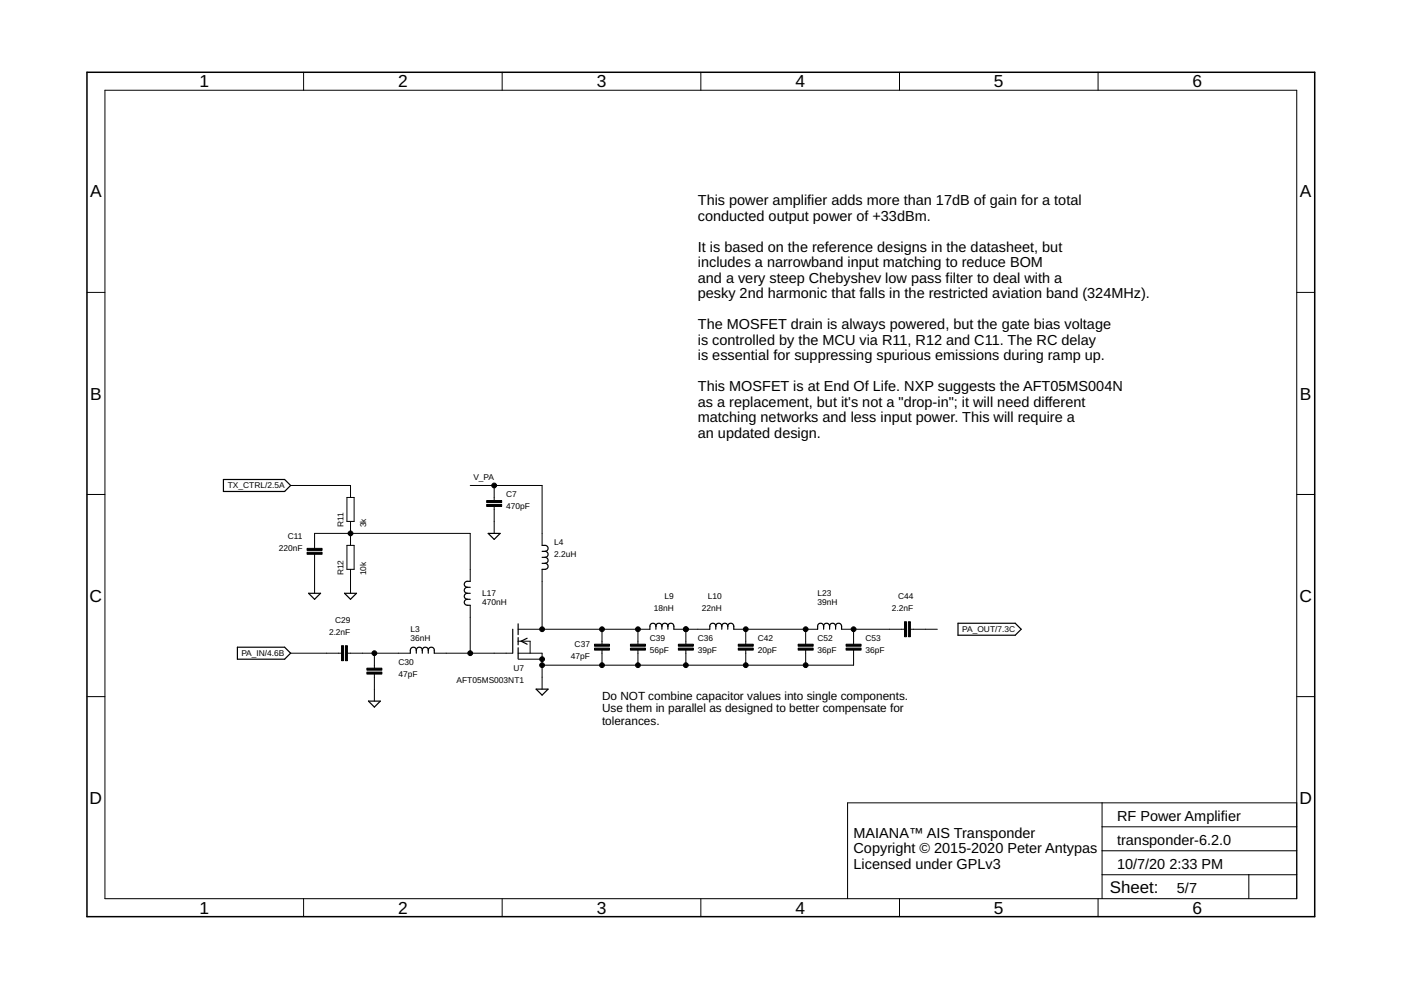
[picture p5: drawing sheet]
<svg xmlns="http://www.w3.org/2000/svg" width="297mm" height="210mm" viewBox="0 0 297 210" stroke-linecap="round" stroke-linejoin="round" font-family="sans-serif">
<g fill="none" stroke="#000" stroke-width=".25">
<path d="M47.4 101.7h12.9l1.3 1.2-1.3 1.3h-12.9zM103.5 113.1h2.5l-1.2 1.3zM114.9 115.6h.7a.63 .63 0 0 1 .6 .7 .63 .63 0 0 1-.6 .6M114.9 116.9h.7M114.9 118.2h.7M114.9 119.4h.7M115.6 116.9a.63 .63 0 0 1 .6 .6 .63 .63 0 0 1-.6 .7M115.6 118.2a.63 .63 0 0 1 .6 .6 .63 .63 0 0 1-.6 .6M115.6 119.4a.63 .63 0 0 1 .6 .7 .63 .63 0 0 1-.6 .6h-.7M50.3 137.2h10l1.3 1.3-1.3 1.3h-10zM65.4 125.8h2.6l-1.3 1.3zM73 125.8h2.6l-1.3 1.3z"/>
<path d="M88.3 137.9a.63 .63 0 0 0-.7-.7 .63 .63 0 0 0-.6 .7v.6M88.3 137.9a.63 .63 0 0 1 .6-.7 .63 .63 0 0 1 .6 .7M88.3 137.9v.6M89.5 137.9a.63 .63 0 0 1 .7-.7 .63 .63 0 0 1 .6 .7M89.5 137.9v.6M90.8 137.9a.63 .63 0 0 1 .6-.7 .63 .63 0 0 1 .7 .7v.6M90.8 137.9v.6M99.1 127.1a.63 .63 0 0 0-.7 .6 .63 .63 0 0 0 .7 .6h.6M99.1 125.8a.63 .63 0 0 0-.7 .6 .63 .63 0 0 0 .7 .7M99.1 124.5a.63 .63 0 0 0-.7 .7 .63 .63 0 0 0 .7 .6M99.1 125.8h.6M99.1 127.1h.6"/>
<path d="M99.1 124.5h.6M99.7 123.3h-.6a.63 .63 0 0 0-.7 .6 .63 .63 0 0 0 .7 .6M108.7 133.4v5.1M109.9 132.3v2.3M109.9 135.2v1.5M109.9 137.4v2.2M111.8 135.3l-1.3 .7 1.3 .6M139.1 132.8a.63 .63 0 0 0-.7-.7 .63 .63 0 0 0-.6 .7v.6M139.1 132.8a.63 .63 0 0 1 .6-.7 .63 .63 0 0 1 .6 .7M139.1 132.8v.6M140.3 132.8a.63 .63 0 0 1 .7-.7 .63 .63 0 0 1 .6 .7M140.3 132.8v.6"/>
<path d="M141.6 132.8a.63 .63 0 0 1 .6-.7 .63 .63 0 0 1 .7 .7v.6M141.6 132.8v.6M151.8 132.8a.63 .63 0 0 0-.7-.7 .63 .63 0 0 0-.6 .7v.6M151.8 132.8a.63 .63 0 0 1 .6-.7 .63 .63 0 0 1 .6 .7M151.8 132.8v.6M153 132.8a.63 .63 0 0 1 .7-.7 .63 .63 0 0 1 .6 .7M153 132.8v.6M154.3 132.8a.63 .63 0 0 1 .6-.7 .63 .63 0 0 1 .7 .7v.6M154.3 132.8v.6M174.6 132.8a.63 .63 0 0 0-.6-.7 .63 .63 0 0 0-.6 .7v.6M174.6 132.8a.63 .63 0 0 1 .7-.7 .63 .63 0 0 1 .6 .7M174.6 132.8v.6"/>
<path d="M175.9 132.8a.63 .63 0 0 1 .6-.7 .63 .63 0 0 1 .7 .7M175.9 132.8v.6M177.2 132.8a.63 .63 0 0 1 .6-.7 .63 .63 0 0 1 .6 .7v.6M177.2 132.8v.6M203.1 132.1h12.1l1.3 1.3-1.3 1.3h-12.1zM78.1 148.7h2.5l-1.2 1.2zM113.7 146.1h2.5l-1.3 1.3z"/>
</g>
<g fill="none" stroke="#000" stroke-width=".21">
<path d="M22.2 19.1h252.7v171.4h-252.7zM64.4 15.3v3.8M106.5 15.3v3.8M148.6 15.3v3.8M190.7 15.3v3.8M232.8 15.3v3.8M18.4 62h3.8M274.9 62h3.8M18.4 104.8h3.8M61.6 102.9h12.7v2.6M66.7 116.3v-3.2h33v10.2M66.7 117.5v8.3"/>
<path d="M73.6 105.5h1.5v5.1h-1.5zM73.6 115.6h1.5v5.1h-1.5zM74.3 110.6v5M99.7 102.9h15.2v12.7M104.8 102.9v3.2M104.8 107.4v5.7M274.9 104.8h3.8M61.6 138.5h10.8M73.7 138.5h13.3M74.3 120.7v5.1M79.4 138.5v3.2M92.1 138.5h16.5"/>
<path d="M99.7 128.3v10.2M109.9 138.5h5v7.6M109.9 136h2.5v2.5M109.9 133.4h27.9M109.9 139.8h5M114.9 120.7v12.7M127.6 133.4v3.2M127.6 137.9v3.1M135.3 133.4v3.2M135.3 137.9v3.1M142.9 133.4h7.6M145.4 133.4v3.2"/>
<path d="M145.4 137.9v3.1M155.6 133.4h17.8M158.1 133.4v3.2M158.1 137.9v3.1M170.8 133.4v3.2M170.8 137.9v3.1M178.4 133.4h13.4M181 133.4v3.2M181 137.9v3.1h-66.1M193 133.4h5.7M18.4 147.7h3.8M79.4 142.9v5.8"/>
<path d="M274.9 147.7h3.8M233.7 170.2v20.3M233.7 175.3h41.2M274.9 170.2h-95.2v20.3M64.4 190.5v3.9M106.5 190.5v3.9M148.6 190.5v3.9M190.7 190.5v3.9M232.8 190.5v3.9M233.7 185.5h41.2M233.7 180.4h41.2M264.8 185.5v5"/>
</g>
<path d="M18.4 15.3h260.3v179.1h-260.3z" fill="none" stroke="#000" stroke-width=".32"/>
<g fill="#000" stroke="#000" stroke-width=".21">
<path d="M65.1 116.3h3.2v.4h-3.2zM65.1 117.1h3.2v.4h-3.2zM103.2 106.1h3.2v.5h-3.2zM103.2 107h3.2v.4h-3.2zM72.4 136.9h.4v3.2h-.4zM73.2 136.9h.5v3.2h-.5zM126 136.6h3.2v.4h-3.2zM126 137.4h3.2v.4h-3.2zM133.7 136.6h3.1v.4h-3.1zM133.7 137.4h3.1v.4h-3.1zM143.8 136.6h3.2v.4h-3.2zM143.8 137.4h3.2v.4h-3.2z"/>
<path d="M156.5 136.6h3.2v.4h-3.2zM156.5 137.4h3.2v.4h-3.2zM169.2 136.6h3.2v.4h-3.2zM169.2 137.4h3.2v.4h-3.2zM179.4 136.6h3.2v.4h-3.2zM179.4 137.4h3.2v.4h-3.2zM191.8 131.8h.4v3.2h-.4zM192.6 131.8h.4v3.2h-.4zM77.8 141.7h3.2v.4h-3.2zM77.8 142.5h3.2v.4h-3.2z"/>
</g>
<g fill="#000" stroke="#000" stroke-width=".21">
<circle cx="74.3" cy="113.1" r=".51"/>
<circle cx="104.8" cy="102.9" r=".51"/>
<circle cx="79.4" cy="138.5" r=".51"/>
<circle cx="99.7" cy="138.5" r=".51"/>
<circle cx="114.9" cy="139.8" r=".51"/>
<circle cx="114.9" cy="133.4" r=".51"/>
<circle cx="127.6" cy="133.4" r=".51"/>
<circle cx="135.3" cy="133.4" r=".51"/>
<circle cx="145.4" cy="133.4" r=".51"/>
<circle cx="158.1" cy="133.4" r=".51"/>
<circle cx="170.8" cy="133.4" r=".51"/>
<circle cx="181" cy="133.4" r=".51"/>
<circle cx="114.9" cy="141" r=".51"/>
<circle cx="127.6" cy="141" r=".51"/>
<circle cx="135.3" cy="141" r=".51"/>
<circle cx="145.4" cy="141" r=".51"/>
<circle cx="158.1" cy="141" r=".51"/>
<circle cx="170.8" cy="141" r=".51"/>
</g>
<g font-size="3.7">
<text x="42.3" y="18.5">1</text>
<text x="84.4" y="18.5">2</text>
<text x="126.5" y="18.5">3</text>
<text x="168.6" y="18.5">4</text>
<text x="210.7" y="18.5">5</text>
<text x="252.9" y="18.5">6</text>
<text x="19.1" y="41.9">A</text>
<text x="275.6" y="41.9">A</text>
<text x="19.1" y="84.7">B</text>
<text x="275.6" y="84.7">B</text>
<text x="19" y="127.6">C</text>
<text x="275.5" y="127.6">C</text>
<text x="19" y="170.4">D</text>
<text x="275.5" y="170.4">D</text>
<text x="42.3" y="193.7">1</text>
<text x="84.4" y="193.7">2</text>
<text x="126.5" y="193.7">3</text>
<text x="168.6" y="193.7">4</text>
<text x="210.7" y="193.7">5</text>
<text x="252.9" y="193.7">6</text>
</g>
<text font-size="3.6" x="235.3" y="189.4">Sheet:</text>
<g font-size="3.1">
<text x="148" y="43.6">This power amplifier adds more than 17dB of gain for a total</text>
<text x="148" y="46.8">conducted output power of +33dBm.</text>
<text x="148" y="53.4">It is based on the reference designs in the datasheet, but</text>
<text x="148" y="56.7">includes a narrowband input matching to reduce BOM</text>
<text x="148" y="60">and a very steep Chebyshev low pass filter to deal with a</text>
<text x="148" y="63.3">pesky 2nd harmonic that falls in the restricted aviation band (324MHz).</text>
<text x="148" y="69.8">The MOSFET drain is always powered, but the gate bias voltage</text>
<text x="148" y="73.1">is controlled by the MCU via R11, R12 and C11. The RC delay</text>
<text x="148" y="76.4">is essential for suppressing spurious emissions during ramp up.</text>
<text x="148" y="82.9">This MOSFET is at End Of Life. NXP suggests the AFT05MS004N</text>
<text x="148" y="86.2">as a replacement, but it's not a &quot;drop-in&quot;; it will need different</text>
<text x="148" y="89.5">matching networks and less input power. This will require a</text>
<text x="148" y="92.8">an updated design.</text>
<text x="181" y="177.6">MAIANA™ AIS Transponder</text>
<text x="236.8" y="174">RF Power Amplifier</text>
<text x="236.8" y="179.1">transponder-6.2.0</text>
<text x="181" y="180.9">Copyright © 2015-2020 Peter Antypas</text>
<text x="181" y="184.2">Licensed under GPLv3</text>
<text x="236.8" y="184.2">10/7/20</text>
<text x="247.9" y="184.2">2:33 PM</text>
<text x="249.5" y="189.3">5/7</text>
</g>
<g font-size="2.5">
<text x="127.6" y="148.4">Do NOT combine capacitor values into single components.</text>
<text x="127.6" y="151.1">Use them in parallel as designed to better compensate for</text>
<text x="127.6" y="153.7">tolerances.</text>
</g>
<g font-size="1.8">
<text x="100.4" y="101.7">V_PA</text>
<text x="48.3" y="103.6">TX_CTRL/2.5A</text>
<text x="107.3" y="105.5">C7</text>
<text x="72.8" y="111.8" transform="rotate(-90 72.8 111.8)">R11</text>
<text x="77.6" y="111.8" transform="rotate(-90 77.6 111.8)">3k</text>
<text x="107.3" y="108">470pF</text>
<text x="59.1" y="116.9">220nF</text>
<text x="61" y="114.4">C11</text>
<text x="117.5" y="118.2">2.2uH</text>
<text x="117.5" y="115.6">L4</text>
<text x="72.8" y="122" transform="rotate(-90 72.8 122)">R12</text>
<text x="77.6" y="122" transform="rotate(-90 77.6 122)">10k</text>
<text x="102.2" y="128.3">470nH</text>
<text x="102.2" y="126.4">L17</text>
<text x="138.6" y="129.6">18nH</text>
<text x="140.9" y="127.1">L9</text>
<text x="148.8" y="129.6">22nH</text>
<text x="150.1" y="127.1">L10</text>
<text x="173.3" y="128.3">39nH</text>
<text x="173.3" y="126.4">L23</text>
<text x="189.1" y="129.6">2.2nF</text>
<text x="190.4" y="127.1">C44</text>
<text x="69.8" y="134.7">2.2nF</text>
<text x="71" y="132.1">C29</text>
<text x="87" y="135.9">36nH</text>
<text x="87" y="134">L3</text>
<text x="121.8" y="137.2">C37</text>
<text x="137.8" y="135.9">C39</text>
<text x="148" y="135.9">C36</text>
<text x="160.7" y="135.9">C42</text>
<text x="173.3" y="135.9">C52</text>
<text x="183.5" y="135.9">C53</text>
<text x="204" y="134">PA_OUT/7.3C</text>
<text x="51.2" y="139.1">PA_IN/4.6B</text>
<text x="84.5" y="143.6">47pF</text>
<text x="84.5" y="141">C30</text>
<text x="108.9" y="142.3">U7</text>
<text x="121.1" y="139.8">47pF</text>
<text x="137.8" y="138.5">56pF</text>
<text x="148" y="138.5">39pF</text>
<text x="160.7" y="138.5">20pF</text>
<text x="173.3" y="138.5">36pF</text>
<text x="183.5" y="138.5">36pF</text>
<text x="96.8" y="144.8">AFT05MS003NT1</text>
</g>
</svg>
